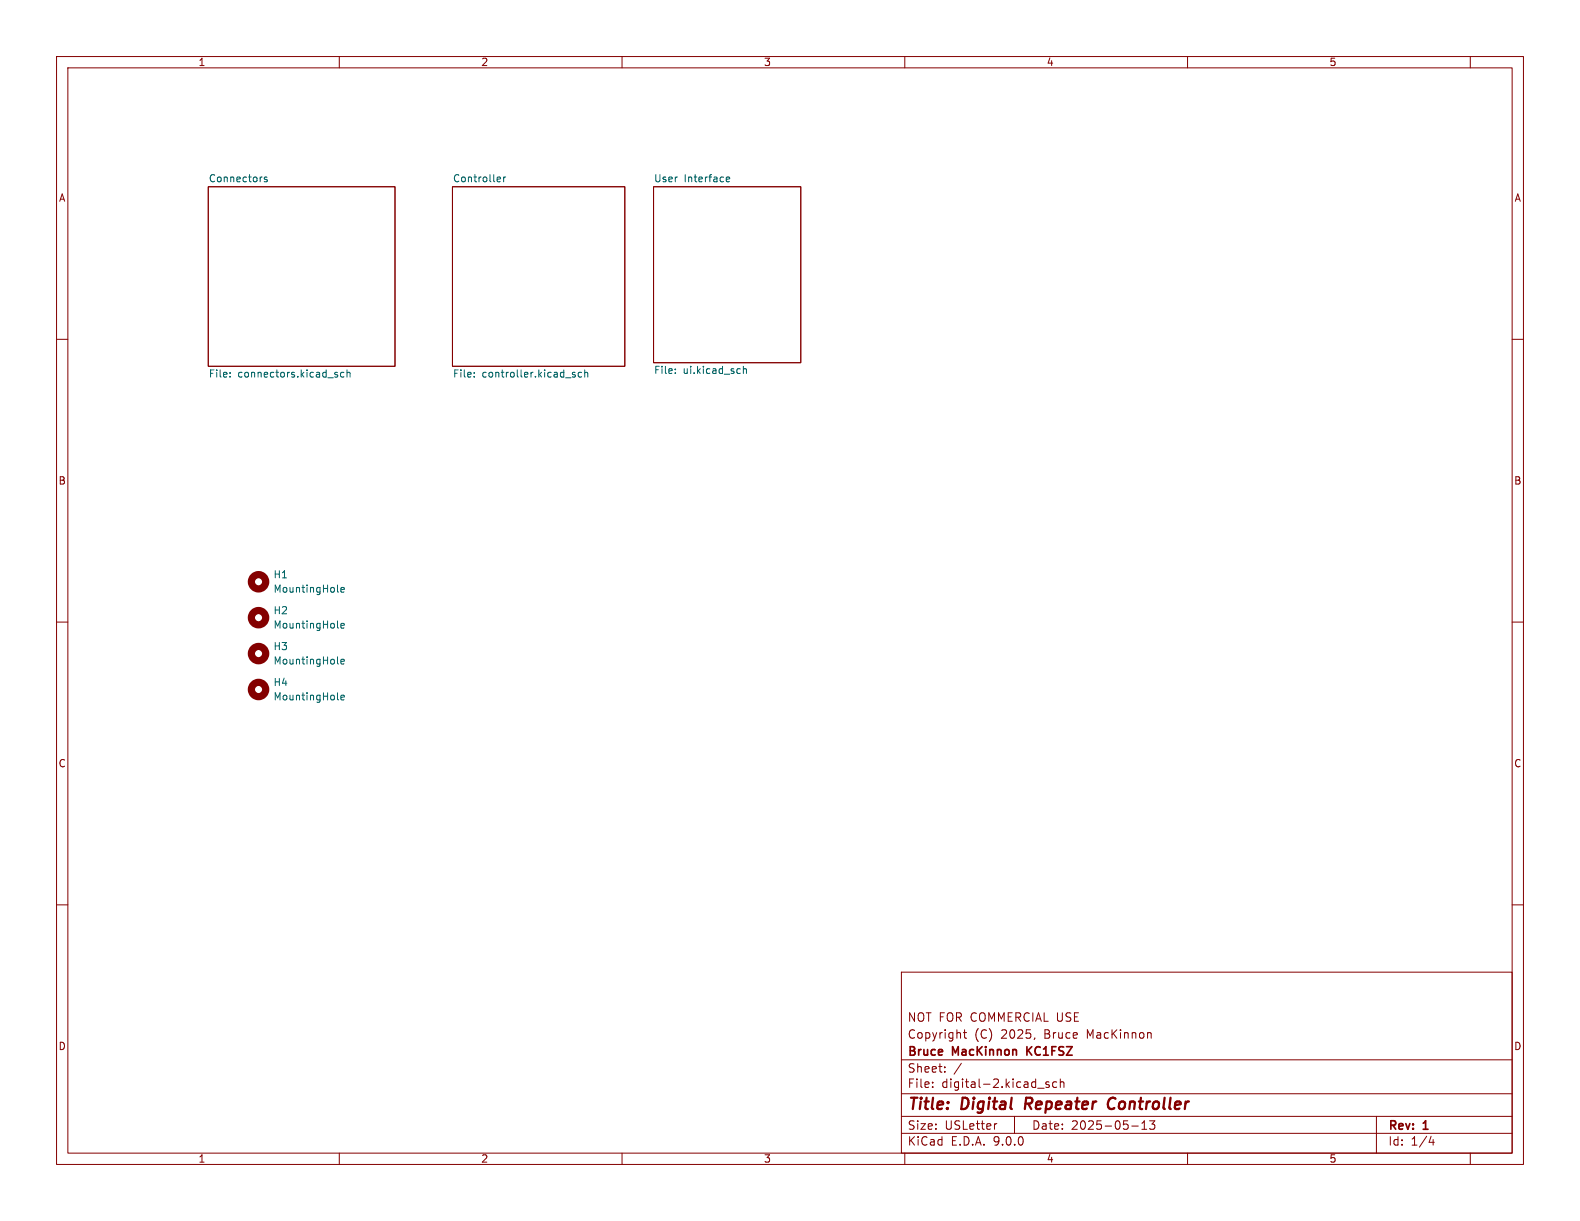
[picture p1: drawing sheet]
<svg xmlns="http://www.w3.org/2000/svg" width="279mm" height="216mm" viewBox="0 0 279 216" stroke-linecap="round" stroke-linejoin="round" font-family="sans-serif">
<g fill="none" stroke="#840000" stroke-width=".18">
<path d="M10 10h259.4v195.9h-259.4zM12 12h255.4v191.9h-255.4zM60 10v2M110 10v2M160 10v2M210 10v2M260 10v2M36.8 33h33v31.8h-33zM80 33h30.5v31.8h-30.5zM115.6 33h26v31.1h-26zM10 60h2M267.4 60h2"/>
<path d="M10 110h2M267.4 110h2M10 160h2M159.4 171.9h108v32h-108zM267.4 160h2M159.4 197.4h108M159.4 193.4h108M159.4 187.4h108M164.9 192.1v.2M164.9 191.4v.1M167.1 189.4v.2M167.1 188.7v.1"/>
<path d="M170 188l-1.3 1.9M170.4 182.6h.5M170.6 182.1v1.3l.3 .2M176.3 198.7l-.3 .1M179.4 197.4v3M183 183.5l-.1 .3M183.5 192.4h1.1M185.5 191.4l-.4-.1-.2 .2 .1 .2 .5 .2v.3h-.6M186.9 191.4l-.5-.1-.3 .3v.4l.2 .2h.6M187.5 191.4l.2-.1 .4 .1v.9M187.5 190.8v1.5M200.1 199.1h1.2"/>
<path d="M201.9 199.7h.9M201.9 198.6l.5-.4v1.5M203.3 198.2h.9l-.5 .6 .4 .1v.6l-.2 .2h-.4l-.2-.2M203.5 182.7l.1 .9M243.4 197.4v6.5M60 203.9v2M110 203.9v2M159.4 200.4h108M160 203.9v2M210 203.9v2M253.1 200.9l-.4 1.1h.9M253.4 201.5v1"/>
<path d="M260 203.9v2"/>
</g>
<path d="M181.5 194.1l-.3 2M196.9 194.1a1.13 1.13 0 0 0-1 .7 1.13 1.13 0 0 0 .3 1.2l.3 .1 .4-.1" fill="none" stroke="#840000" stroke-width=".4"/>
<path d="M181.6 185.1v1.5M182.5 185.1l-.9 .8" fill="none" stroke="#840000" stroke-width=".3"/>
<g fill="none" stroke="#006464" stroke-width=".18">
<path d="M47.2 31.4l-.3-.1-.2 .2 .1 .2 .4 .1v.3h-.5M88.1 31.3l.4 .1v.2l-.6 .1M88.5 32.1h-.4M89.1 31.3v.8M89.4 31.3l-.3 .2M128.4 31.7l.6-.1v-.2l-.4-.1-.2 .2 .1 .6h.5M40.7 66.6v.1M40.7 65.9v.1M59.5 66.3l.2 .1-.2 .3M59.5 65.8l.2 .1M60.8 65.9l-.3-.1-.3 .3 .1 .5h.5M61.4 66l.1-.2 .3 .1 .1 .8"/>
<path d="M61.4 65.4v1.3M83.9 66.6v.1M83.9 65.9v.1M101.3 66.2l.5 .2-.1 .2-.4 .1M101.3 65.9h.4M102.8 65.9l-.3-.1-.3 .3 .2 .5h.4M103.4 66l.2-.2 .3 .1v.8M103.4 65.4v1.3M119.4 65.9v.1M119.4 65.3v.1M131.5 64.8v1.2M131.5 65.3l.1-.1 .3 .1 .1 .7"/>
<path d="M59.7 117.2l.2 .2M59.7 110.9l.2 .2M59.7 104.5l.2 .2M60.3 104.3l.6-.1-.1-.3h-.3l-.2 .2v.6h.5M60.3 110.6l.6-.1-.1-.2-.3-.1-.2 .2v.6h.5M60.3 117l.6-.1-.1-.3h-.3l-.2 .2v.6h.5M59.7 123.6l.2 .2M60.3 123.3l.6-.1-.1-.2-.3-.1-.2 .2v.6h.5"/>
</g>
<g fill="none" stroke="#840000" stroke-width="1.3">
<circle cx="45.7" cy="109.2" r="1.27"/>
<circle cx="45.7" cy="115.6" r="1.27"/>
<circle cx="45.7" cy="102.9" r="1.27"/>
<circle cx="45.7" cy="121.9" r="1.27"/>
</g>
<g font-size="2.8" fill="#840000">
<text x="160.4" y="196.8">Title:</text>
<text x="170.1" y="196.8">Digital</text>
<text x="182.1" y="196.8">Repeater</text>
<text x="197.6" y="196.8">Controller</text>
</g>
<g font-size="2.1" fill="#840000">
<text x="160.4" y="183.9">Copyright</text>
<text x="160.4" y="180.9">NOT FOR COMMERCIAL USE</text>
<text x="172.3" y="183.9">(C)</text>
<text x="177.1" y="183.9">2025,</text>
<text x="184.8" y="183.9">Bruce</text>
<text x="192.5" y="183.9">MacKinnon</text>
<text x="160.4" y="189.9">Sheet:</text>
<text x="160.4" y="187.1">Bruce</text>
<text x="168.5" y="187.1">MacKinnon</text>
<text x="182.2" y="187.1">KC1FSZ</text>
<text x="160.4" y="192.6">File:</text>
<text x="166.5" y="192.6">digital-2.kicad_sch</text>
<text x="160.4" y="202.8">KiCad</text>
<text x="160.4" y="200">Size:</text>
<text x="167.1" y="200">USLetter</text>
<text x="168.1" y="202.8">E.D.A.</text>
<text x="175.7" y="202.8">9.0.0</text>
<text x="182.4" y="200">Date:</text>
<text x="189.4" y="200">2025-05-13</text>
<text x="245.4" y="200.2">Rev:</text>
<text x="245.4" y="202.8">Id:</text>
<text x="249.5" y="202.8">1/4</text>
<text x="251.8" y="200.2">1</text>
</g>
<g font-size="1.8" fill="#840000">
<text x="35" y="11.9">1</text>
<text x="85" y="11.9">2</text>
<text x="135" y="11.9">3</text>
<text x="185" y="11.9">4</text>
<text x="235" y="11.9">5</text>
<text x="10.3" y="35.9">A</text>
<text x="267.7" y="35.9">A</text>
<text x="10.3" y="85.9">B</text>
<text x="267.7" y="85.9">B</text>
<text x="10.3" y="135.9">C</text>
<text x="267.7" y="135.9">C</text>
<text x="10.3" y="185.9">D</text>
<text x="267.7" y="185.9">D</text>
<text x="35" y="205.8">1</text>
<text x="85" y="205.8">2</text>
<text x="135" y="205.8">3</text>
<text x="185" y="205.8">4</text>
<text x="235" y="205.8">5</text>
</g>
<g font-size="1.8" fill="#006464">
<text x="36.8" y="32.3">Connectors</text>
<text x="80" y="32.3">Controller</text>
<text x="115.6" y="32.3">User</text>
<text x="121" y="32.3">Interface</text>
<text x="36.8" y="67.1">File:</text>
<text x="42.1" y="67.1">connectors.kicad_sch</text>
<text x="80" y="67.1">File:</text>
<text x="85.2" y="67.1">controller.kicad_sch</text>
<text x="115.6" y="66.4">File:</text>
<text x="120.8" y="66.4">ui.kicad_sch</text>
<text x="48.3" y="102.5">H1</text>
<text x="48.3" y="105">MountingHole</text>
<text x="48.3" y="108.8">H2</text>
<text x="48.3" y="111.4">MountingHole</text>
<text x="48.3" y="115.2">H3</text>
<text x="48.3" y="117.7">MountingHole</text>
<text x="48.3" y="121.5">H4</text>
<text x="48.3" y="124.1">MountingHole</text>
</g>
</svg>
